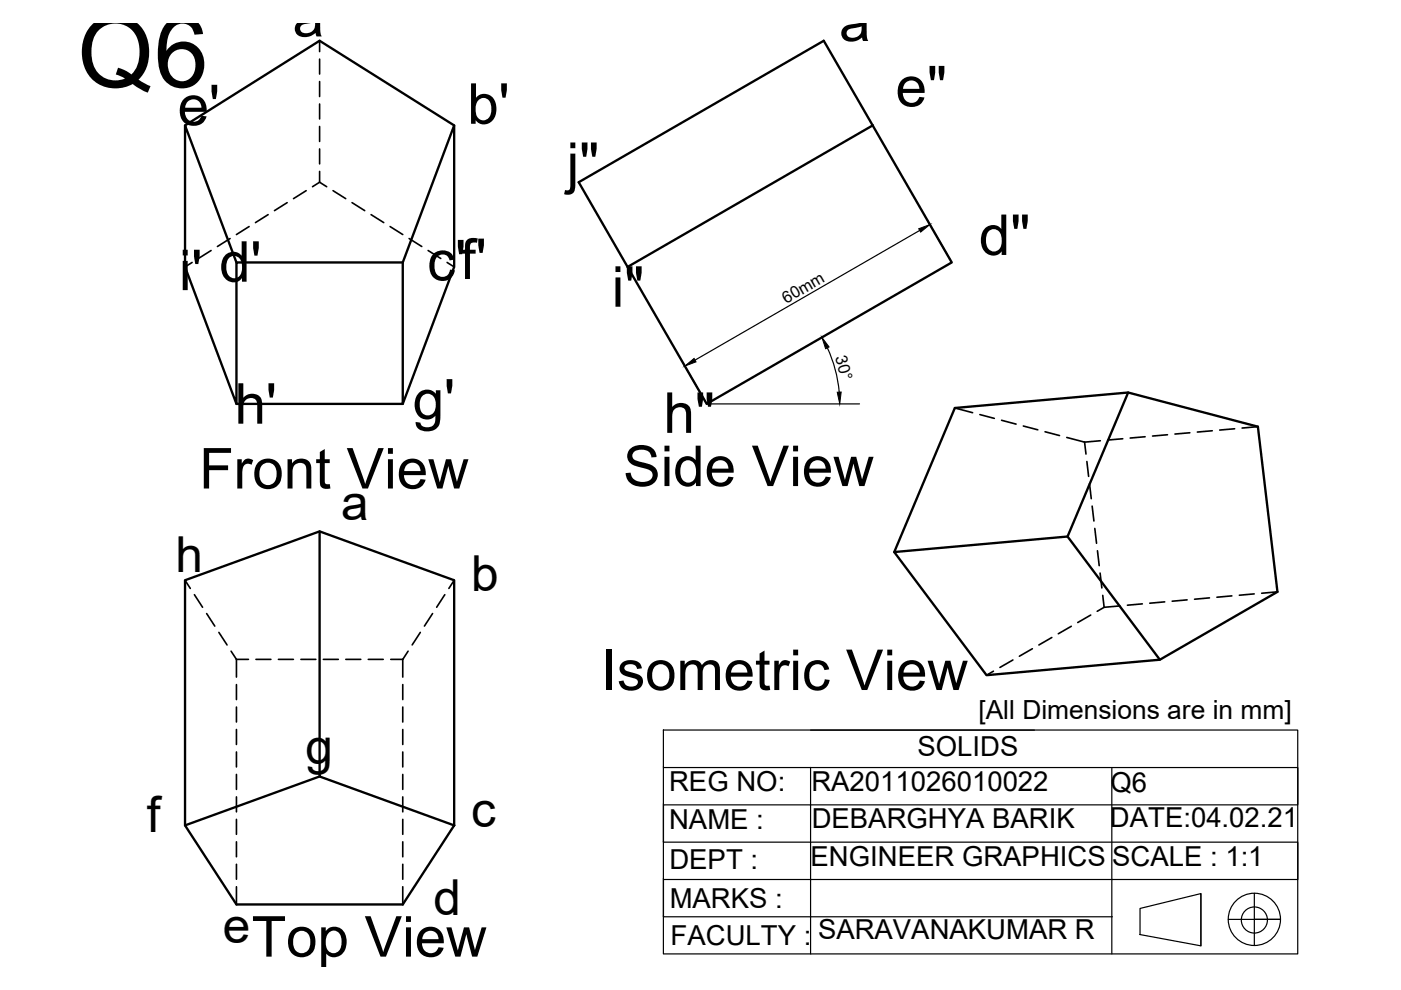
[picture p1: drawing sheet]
<svg xmlns="http://www.w3.org/2000/svg" width="297mm" height="210mm" viewBox="0 0 297 210" stroke-linecap="round" stroke-linejoin="round" font-family="sans-serif">
<!-- layer: MD_Hidden -->
<g fill="none" stroke="#000" stroke-width=".35">
<path d="M67.8 8.6v2.3M67.8 12.5v3.2M67.8 17.3v3.2M67.8 36.3v2.3l1.5 1M67.8 22.1v3.1M67.8 26.8v3.2M67.8 31.6v3.2M67.8 38.6l-1.5 1M40.7 55.6l-1.5 1M44.8 53.1l-2.7 1.7M48.8 50.6l-2.7 1.7M52.8 48l-2.7 1.7"/>
<path d="M56.9 45.5l-2.7 1.7M60.9 43l-2.7 1.7M64.9 40.4l-2.7 1.7M70.6 40.4l2.7 1.7M74.6 43l2.7 1.7M78.7 45.5l2.7 1.7M82.7 48l2.7 1.7M86.7 50.6l2.7 1.7M90.8 53.1l2.7 1.7M94.8 55.6l1.5 1M202.4 86.5l3.8 1M207.7 87.9l3.1 .8"/>
<path d="M212.4 89.1l3 .8M217 90.3l3 .8M221.6 91.5l3 .8M226.2 92.7l3.8 1M230 93.7l.2 2.6M230.4 97.8l.4 3.2M233.3 93.4l-3.3 .3M238 93l-3.1 .3M242.8 92.6l-3.2 .3M247.5 92.2l-3.1 .3M252.3 91.8l-3.2 .2M257 91.3l-3.1 .3"/>
<path d="M261.8 90.9l-3.2 .3M266.7 90.5l-3.4 .3M231 102.6l.4 3.1M231.6 107.3l.3 3.2M232.1 112l.4 3.2M232.7 116.8l.4 3.1M39.2 123l1.2 1.8M41.2 126.1l1.7 2.7M43.8 130.1l1.7 2.6M46.4 134.1l1.7 2.6M49 138.1l1.1 1.7M50.1 139.8h2.6"/>
<path d="M50.1 139.8v3.8M54.3 139.8h3.1M59 139.8h3.2M63.8 139.8h3.2M68.6 139.8h3.1M73.3 139.8h3.2M78.1 139.8h3.2M82.8 139.8h2.6M85.4 139.8v3.8M86.5 138.1l-1.1 1.7M89.1 134.1l-1.7 2.6M91.7 130.1l-1.7 2.6"/>
<path d="M94.3 126.1l-1.7 2.7M96.3 123l-1.1 1.8M214.8 139.9l-2.8 1.6M218.9 137.5l-2.8 1.6M223 135.2l-2.7 1.6M227.1 132.8l-2.7 1.6M231.3 130.4l-2.8 1.6M233.2 121.5l.4 3.2M233.8 126.2l.3 2.6M234.1 128.8l-1.5 .8M237.5 128.5l-3.4 .3M242.2 128l-3.2 .3"/>
<path d="M246.9 127.6l-3.1 .3M251.7 127.2l-3.2 .3M256.4 126.8l-3.1 .2M261.2 126.3l-3.2 .3M265.9 125.9l-3.1 .3M270.8 125.5l-3.3 .3M50.1 145.1v3.2M50.1 149.9v3.2M50.1 154.7v3.1M50.1 159.4v3.2M85.4 145.1v3.2M85.4 149.9v3.2"/>
<path d="M85.4 154.7v3.1M85.4 159.4v3.2M210.6 142.3l-1.4 .9M50.1 164.2v3.2M50.1 169v3.1M50.1 173.7v3.2M50.1 178.5v3.2M85.4 164.2v3.2M85.4 169v3.1M85.4 173.7v3.2M85.4 178.5v3.2M50.1 183.2v3.2"/>
<path d="M50.1 188v3.8M85.4 183.2v3.2M85.4 188v3.8"/>
</g>
<!-- layer: MD_Visible -->
<path d="M39.2 26.6l28.6-18 28.5 18v30l-10.9 29M96.3 26.6l-10.9 29v30h-35.3M185 26.6l-10.3-18-52 30 10.4 18M50.1 55.6l-10.9-29v30l10.9 29v-30h35.3M133.1 56.6l51.9-30 16.8 29-52 30zM239.2 83.2l-12.9 30.6M67.8 112.7l28.5 10.3v52l-28.5-10.4zM67.8 112.7l-28.6 10.3v52l10.9 16.8h35.3l10.9-16.8M189.6 117l19.6 26.2 36.7-3.3 24.9-14.4-4.1-35-27.5-7.3-36.8 3.3-12.8 30.5 36.7-3.2 19.6 26.1M67.8 164.6l-28.6 10.4" fill="none" stroke="#000" stroke-width=".5"/>
<!-- layer: 0 -->
<g fill="none" stroke="#000" stroke-width=".25">
<path d="M195 48.9l-47.6 27.5M196.5 46.5l5 8.6M144.6 76.5l4.9 8.6M175.4 73.7a28.2 28.2 0 0 1 2.5 9.4M149.8 85.6h32.4M140.6 154.8h134.5v47.5h-134.5zM171.9 154.8h47.4M140.7 162.7h134.5v8h-134.5v7.9h134.5v7.9h-134.5v7.9h95.2M171.9 162.7v39.6M235.7 162.7v39.6M241.7 192.6l12.9-3.1v11l-12.9-2.4zM254.6 189.5v11"/>
<path d="M260.4 194.9h11.1h-5.6M265.9 189.4v11.1"/>
<circle cx="265.9" cy="194.9" r="5.5"/>
<circle cx="266" cy="195.1" r="2.77"/>
</g>
<path d="M194.8 48.5l2.4-.9-2 1.6zM145.2 77.6l2-1.6 .4 .7zM174.3 71.5l1.5 2.1-.8 .3zM177.5 83.2l.8-.1-.3 2.5z" fill="#000" stroke="#000" stroke-width=".21"/>
<path d="M140.6 178.5h.1M140.6 170.6h.1M140.6 162.7h.1M140.6 194.3h.1M140.6 186.4h.1" fill="none" stroke="#000" stroke-width=".21"/>
<text font-size="20.9" x="16.5" y="18.5">Q6</text>
<g font-size="12">
<text x="62.1" y="7.7">a'</text>
<text x="177.9" y="8.7">a&quot;</text>
<text x="189.9" y="22.5">e&quot;</text>
<text x="37.7" y="26.5">e'</text>
<text x="99.1" y="26.2">b'</text>
<text x="120.1" y="38.8">j&quot;</text>
<text x="90.6" y="59.4">c'f'</text>
<text x="207.6" y="54.1">d&quot;</text>
<text x="37.9" y="61.5">i' d'</text>
<text x="129.7" y="65">i&quot;</text>
<text x="49.7" y="89.8">h'</text>
<text x="87.5" y="88.9">g'</text>
<text x="140.7" y="91.8">h&quot;</text>
<text x="42.2" y="103.6">Front View</text>
<text x="132.1" y="103.1">Side View</text>
<text x="127.5" y="146.3">Isometric View</text>
<text x="53.4" y="202.8">Top View</text>
</g>
<g font-size="10.5">
<text x="72.3" y="110.2">a</text>
<text x="37.2" y="121.3">h</text>
<text x="99.9" y="125.3">b</text>
<text x="64.8" y="161.9">g</text>
<text x="31.2" y="176.5">f</text>
<text x="99.9" y="175.4">c</text>
<text x="91.9" y="194">d</text>
<text x="47.2" y="200">e</text>
</g>
<g font-size="5.8">
<text x="194.5" y="160.3">SOLIDS</text>
<text x="141.9" y="167.7">REG NO:</text>
<text x="172" y="167.8">RA2011026010022</text>
<text x="235.4" y="167.8">Q6</text>
<text x="141.9" y="175.7">NAME :</text>
<text x="172.1" y="175.5">DEBARGHYA BARIK</text>
<text x="235.3" y="175.4">DATE:04.02.21</text>
<text x="141.9" y="184.3">DEPT :</text>
<text x="171.9" y="183.6">ENGINEER GRAPHICS</text>
<text x="235.8" y="183.6">SCALE : 1:1</text>
<text x="142" y="192.5">MARKS :</text>
<text x="142.2" y="200.3">FACULTY :</text>
<text x="173.4" y="199.1">SARAVANAKUMAR R</text>
</g>
<text font-size="5.6" x="207.4" y="152.4">[All Dimensions are in mm]</text>
<g font-size="3.5">
<text x="166.7" y="64.4" transform="rotate(-30 166.7 64.4)">60mm</text>
<text x="177.1" y="75.7" transform="rotate(75 177.1 75.7)">30°</text>
</g>
</svg>
